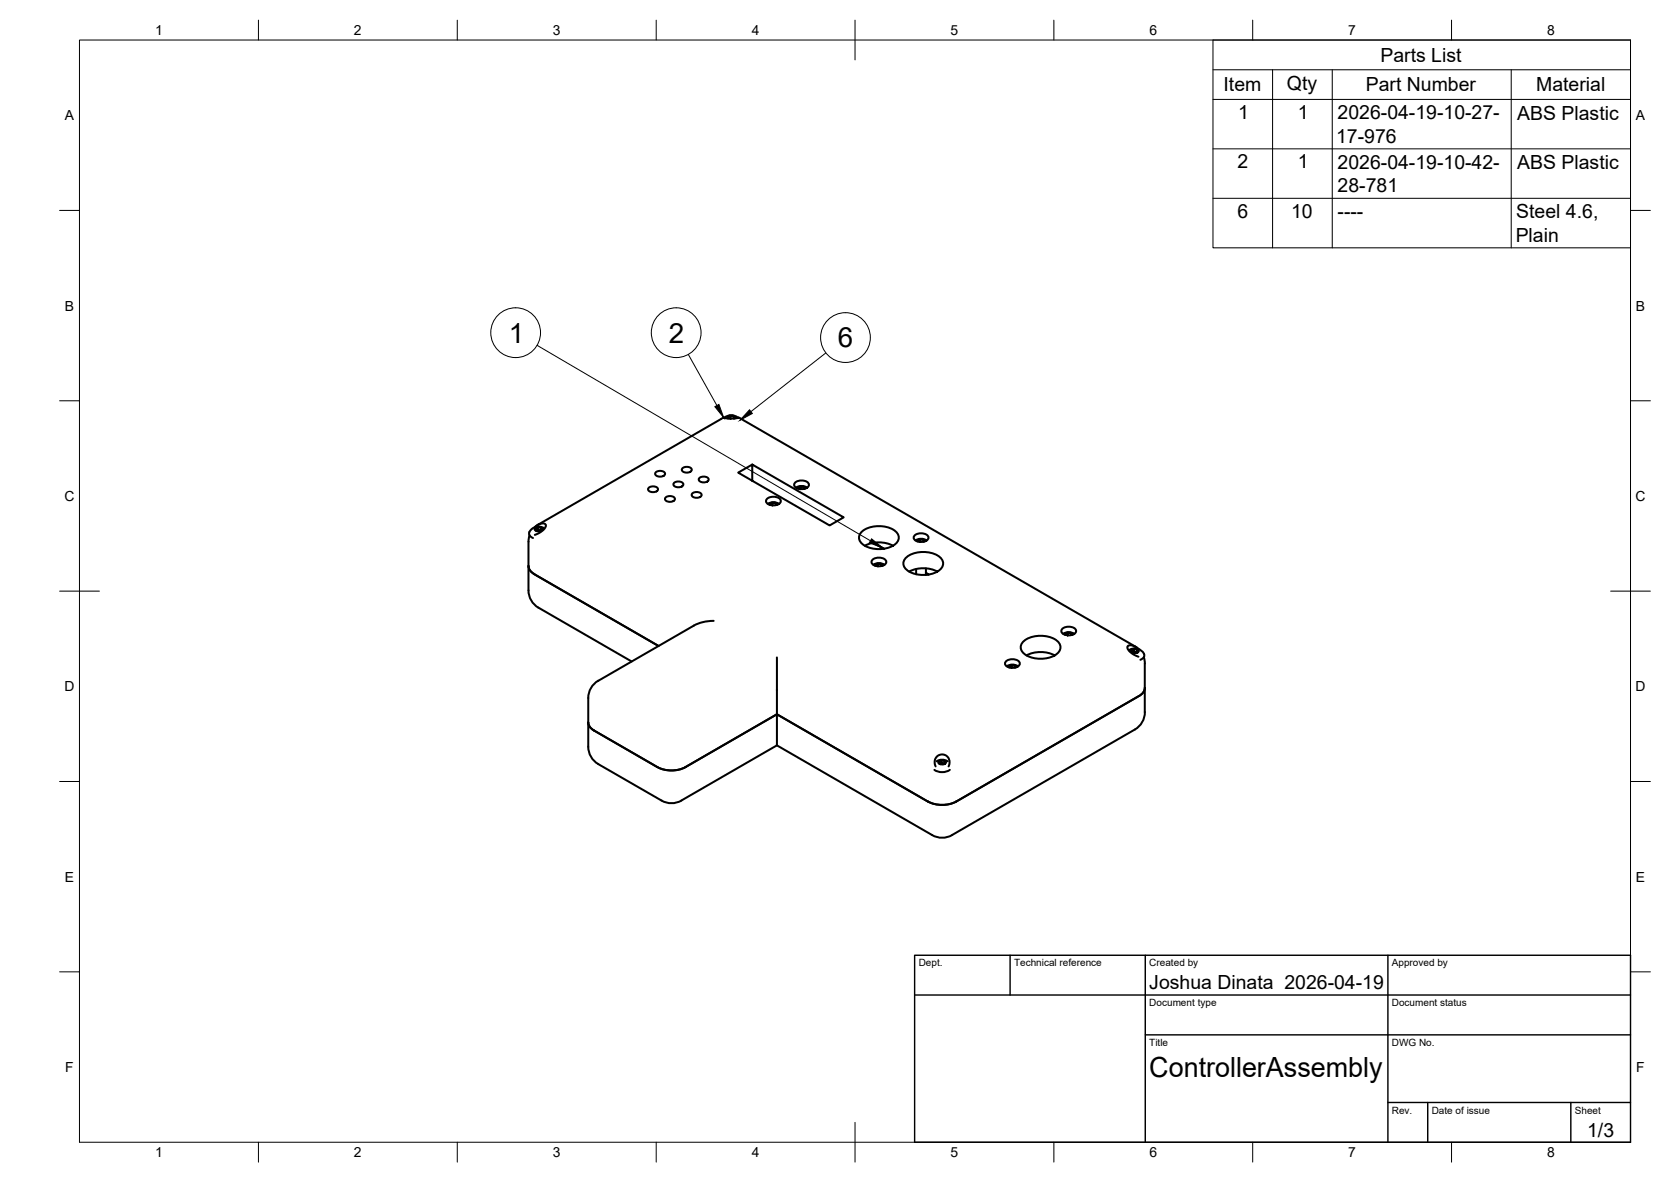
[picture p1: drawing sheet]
<svg xmlns="http://www.w3.org/2000/svg" width="420mm" height="297mm" viewBox="0 0 420 297" stroke-linecap="round" stroke-linejoin="round" font-family="sans-serif">
<!-- layer: Visible -->
<g fill="none" stroke="#000" stroke-width=".51">
<path d="M164.8 118.8a1.54 1.54 0 0 1 2.4 .3 1.45 1.45 0 0 1-2.5 0zM171.5 117.8a1.54 1.54 0 0 1 2.4 .2 1.45 1.45 0 0 1-2.5 0zM181.4 105.3l-46 26.5M182 104.9l-.6 .3M182.2 104.9a2.59 2.59 0 0 1 3.3 0M182.2 105h-.2l1.3 .2 2.4-.2h-.2M182.9 105.1a.98 .98 0 0 1 1-.7 .98 .98 0 0 1 .9 .7M183.6 104.5l-.6 .4 .2 .3M183.6 105.1v.1M183.6 105.2h.3M184.5 105.2v-.6l.1 .6M184.5 104.6l-.9-.1v.6"/>
<path d="M185.7 104.9l.7 .3M186.4 105.3l98.9 57.1M189.1 116.7l23 13.3-3.5 2-23-13.2 3.5-2.1v4.1M132.9 136.1v12.3M133.1 133.7a1.09 1.09 0 0 0 .9 1.5M133.1 134.5l-.2 1.6M134.5 132.8l.9-.4a.71 .71 0 0 1 .9 .8l-.9 .3a.71 .71 0 0 1-.9-.7zM134.5 132.5l.9-.6 .7-.3h.8l.4 .4-.1 .4-.6 .8-.9 .7-1.2 .5M135.2 132.5l-.6 .3 .2 .5 .8 .1 .6-.3-.2-.5v.6M135.4 131.8l-1 .7M136 133.3l-.8-.2 .1 .3M136 132.6l-.8-.1v.6l-.4 .2"/>
<path d="M136.8 132.7a2.59 2.59 0 0 0-3.7 1M163 122.7a1.54 1.54 0 0 1 2.5 .3 1.45 1.45 0 0 1-2.6 0zM167.3 125.1a1.54 1.54 0 0 1 2.4 .3 1.45 1.45 0 0 1-2.5 0zM169.4 121.5a1.54 1.54 0 0 1 2.4 .2 1.45 1.45 0 0 1-2.5 0zM174 124.1a1.54 1.54 0 0 1 2.4 .3 1.45 1.45 0 0 1-2.5 0zM175.8 120.2a1.54 1.54 0 0 1 2.4 .3 1.45 1.45 0 0 1-2.5 0zM192.8 125.4a2.45 2.45 0 0 1 3.5 .4 1.67 1.67 0 0 1-2.3 1.2 1.08 1.08 0 0 1-1.1-.4 1.08 1.08 0 0 1-.1-1.2zM193.1 126.6l1.4-.4 1.4 .4M193.5 126.8a1.14 1.14 0 0 1 2 0M194.2 127h.1M194.2 126.4l-.6 .3 .1 .2M195.1 126.5l-.9-.1v.6"/>
<path d="M195.3 126.9l-.2-.4v.4M199.9 121.3a2.45 2.45 0 0 1 3.5 .4 1.67 1.67 0 0 1-2.3 1.2 1.08 1.08 0 0 1-1.1-.4 1.08 1.08 0 0 1-.1-1.2zM200.1 122.5l1.4-.4 1.4 .4M200.6 122.7a1.14 1.14 0 0 1 1.9 0M201.3 122.3l-.6 .3 .1 .2M202.1 122.4l-.8-.1v.6M202.3 122.8l-.2-.4v.5M216.8 133.5a7.1 7.1 0 0 1 8.8 .5 2.1 2.1 0 0 1-1.1 3.1 7.5 7.5 0 0 1-7.7-.4 1.94 1.94 0 0 1 0-3.2zM217.5 137.1a7.8 7.8 0 0 1 7 0M219.7 136.4l2.6 1.5M229.9 134.6a2.45 2.45 0 0 1 3.5 .3 1.67 1.67 0 0 1-2.3 1.3 1.08 1.08 0 0 1-1.1-.4 1.08 1.08 0 0 1-.1-1.2zM230.2 135.8l1.4-.4 1.4 .4"/>
<path d="M230.6 136a1.14 1.14 0 0 1 2 0M231.4 135.5l-.7 .4 .1 .2M232.2 135.7l-.8-.2v.7M232.4 136.1l-.2-.4v.4M132.9 142.2a2.42 2.42 0 0 0 1.5 2.1M132.9 148.4a5 5 0 0 0 2.5 4.3l23.4 13.5M134.3 144.3l31.3 18M179.4 156l-2.3 .3-2.7 .9-24 13.9M219.3 140.7a2.45 2.45 0 0 1 3.5 .4 1.67 1.67 0 0 1-2.3 1.2 1.08 1.08 0 0 1-1.1-.4 1.08 1.08 0 0 1-.1-1.2zM219.6 141.9l1.4-.4 1.4 .4M220 142.2a1.14 1.14 0 0 1 2 0M220.7 142.3h.1"/>
<path d="M220.7 141.7l-.6 .3 .1 .2M221.6 141.8l-.9-.1v.6M221.8 142.2l-.2-.4v.4M228 140a7.1 7.1 0 0 1 8.8 .5 2.1 2.1 0 0 1-1.1 3.1 7.5 7.5 0 0 1-7.7-.4 1.94 1.94 0 0 1 0-3.2zM228.6 143.6a7.8 7.8 0 0 1 7.1 0M230.4 143v1.3M232.8 142.8v1.7M233.5 144.4l-.7-.4 .5 .4M267 158.1a2.45 2.45 0 0 1 3.6 .3 1.67 1.67 0 0 1-2.4 1.2 1.08 1.08 0 0 1-1-.4 1.08 1.08 0 0 1-.2-1.1zM267.3 159.3l1.4-.4 1.4 .4M267.7 159.5a1.14 1.14 0 0 1 2 0M268.5 159.6h.1"/>
<path d="M268.5 159l-.6 .4 .1 .2M269.3 159.2l-.8-.2v.6M269.5 159.6l-.2-.4v.4M147.9 175.4v12.3M150.4 171.1a5 5 0 0 0-2.5 4.3M195.3 165.2v22.1M252.9 166.3a2.45 2.45 0 0 1 3.5 .3 1.67 1.67 0 0 1-2.3 1.2 1.08 1.08 0 0 1-1.1-.4 1.08 1.08 0 0 1-.1-1.1zM253.2 167.4l1.4-.4 1.4 .4M253.6 167.7a1.14 1.14 0 0 1 1.9 0M254.3 167.8h.1M254.3 167.2l-.6 .3 .1 .3M255.2 167.3l-.9-.1v.6"/>
<path d="M255.4 167.7l-.2-.4v.5M257.5 161.1a7.1 7.1 0 0 1 8.8 .5 2.1 2.1 0 0 1-1.1 3.1 7.5 7.5 0 0 1-7.7-.4 1.94 1.94 0 0 1 0-3.2zM258.1 164.7a7.8 7.8 0 0 1 7.1 0M284 163.3a2.37 2.37 0 0 1 3.7 1.7l-1 .8M284.4 163.4l1-.4a.71 .71 0 0 1 .9 .8l-.9 .3a.71 .71 0 0 1-1-.7zM285.1 163.1l-.6 .4 .2 .4M285.4 162.4l.9 .7M285.9 163.9l-.8-.2 .1 .3M286 163.8v-.6l.2 .5-.6 .4-.9-.2M286 163.2l-.9-.1v.6l-.3 .2M286.2 163.1l-1-.7-.7-.2h-.7l-.3 .4 .1 .5 .6 .8 1 .7 1.1 .4M287.6 165.2l.3 1.5-.1 12.3a4.9 4.9 0 0 1-2.4 4.3"/>
<path d="M287.9 172.9a2.42 2.42 0 0 1-1.5 2l-46 26.6M147.9 181.5a2.42 2.42 0 0 0 1.5 2.1l15.9 9.2M147.9 187.7a5 5 0 0 0 2.5 4.3M150.4 192l15.9 9.2a5 5 0 0 0 5 0M165.3 192.8a7.8 7.8 0 0 0 7.1 0l22.9-13.3 38 22M195.3 187.3l-24 13.9M195.3 187.3l39.1 22.6M234.9 193.5a3.6 3.6 0 0 0 3.9 0M235.2 192.6l-.2-.8 .2-1.1 .6-.8 .9-.3 1.1 .2 .7 .7 .3 .9-.3 1.2M235.5 191.3l1.4-.4 1.4 .4M236 191.3l.9-.3a.71 .71 0 0 1 .9 .8l-.9 .3a.71 .71 0 0 1-.9-.8zM236.3 191.9l.8 .2 .6-.4-.2-.5v.6l-.8-.1 .1 .3"/>
<path d="M236.7 191.1l-.6 .3 .2 .5M237.5 191.2l-.8-.1v.6l-.4 .2M285.3 183.3l-45.9 26.6M233.3 201.4a7.8 7.8 0 0 0 7.1 0M234.4 209.9a5 5 0 0 0 5 0"/>
</g>
<!-- layer: BORDER -->
<g fill="none" stroke="#000" stroke-width=".25">
<path d="M20 10.1h390v276.9h-390zM65 5.1v5M115 5.1v5M165 5.1v5M215 5.1v10M265 5.1v5M315 5.1v5M365 5.1v5M15 52.9h5M410 52.9h5M15 100.7h5M410 100.7h5"/>
<path d="M15 148.6h10M405 148.6h10M15 196.4h5M410 196.4h5M15 244.2h5M410 244.2h5M65 287v5M115 287v5M165 287v5M215 282.1v9.9M265 287v5M315 287v5"/>
<path d="M365 287v5"/>
</g>
<!-- layer: TITLEBLOCK -->
<path d="M230 240.1h180v46.9h-180zM230 250h180M254 240.1v9.9M288 240.1v46.9M349 240.1v46.9M288 260.1h122M349 277.1h61M359 277.1v9.9M395 277.1v9.9" fill="none" stroke="#000" stroke-width=".36"/>
<!-- layer: Parts Lists -->
<path d="M305 10.1h105v52.2h-105zM305 17.5h105M320 17.5v44.8M335 17.5v44.8M380 17.5v44.8M305 25h105M305 37.4h105M305 49.8h105" fill="none" stroke="#000" stroke-width=".25"/>
<!-- layer: Balloons -->
<g fill="none" stroke="#000" stroke-width=".25">
<circle cx="129.7" cy="83.6" r="6.3"/>
<circle cx="170" cy="83.6" r="6.3"/>
<circle cx="212.6" cy="84.8" r="6.3"/>
</g>
<!-- layer: 0 -->
<path d="M179.7 102.2l1.1-.6 1.2 3.4zM188.5 103l.7 .9-3.1 1.7zM219.2 135.4l2.7 2.3-3.3-1.3z" fill="#000" stroke="#000" stroke-width=".25"/>
<path d="M135 86.8l83.9 49.1M173.1 89.1l7.2 12.8M207.6 88.7l-18.8 14.7" fill="none" stroke="#000" stroke-width=".25"/>
<g font-size="7">
<text x="128" y="86.1">1</text>
<text x="168.1" y="86.1">2</text>
<text x="210.7" y="87.3">6</text>
<text x="289" y="270.6">ControllerAssembly</text>
</g>
<g font-size="4.9">
<text x="347.1" y="15.5">Parts List</text>
<text x="307.7" y="23">Item</text>
<text x="323.6" y="22.5">Qty</text>
<text x="343.4" y="23">Part Number</text>
<text x="386.3" y="23">Material</text>
<text x="311.3" y="29.9">1</text>
<text x="326.3" y="29.9">1</text>
<text x="336" y="35.9">17-976</text>
<text x="336.3" y="30">2026-04-19-10-27-</text>
<text x="381.5" y="30">ABS Plastic</text>
<text x="311.2" y="42.3">2</text>
<text x="326.3" y="42.3">1</text>
<text x="336.3" y="42.4">2026-04-19-10-42-</text>
<text x="381.5" y="42.5">ABS Plastic</text>
<text x="336.3" y="48.3">28-781</text>
<text x="311.1" y="54.7">6</text>
<text x="324.6" y="54.7">10</text>
<text x="336.3" y="54.8">----</text>
<text x="381.3" y="54.9">Steel 4.6,</text>
<text x="381.1" y="60.7">Plain</text>
<text x="289" y="248.5">Joshua Dinata 2026-04-19</text>
<text x="399.1" y="285.7">1/3</text>
</g>
<g font-size="3.5">
<text x="39" y="8.8">1</text>
<text x="89" y="8.8">2</text>
<text x="139" y="8.8">3</text>
<text x="189" y="8.8">4</text>
<text x="239" y="8.8">5</text>
<text x="289" y="8.8">6</text>
<text x="339" y="8.8">7</text>
<text x="389" y="8.8">8</text>
<text x="16.3" y="30.2">A</text>
<text x="411.3" y="30.2">A</text>
<text x="16.3" y="78">B</text>
<text x="411.3" y="78">B</text>
<text x="16.2" y="125.9">C</text>
<text x="411.2" y="125.9">C</text>
<text x="16.2" y="173.7">D</text>
<text x="411.2" y="173.7">D</text>
<text x="16.3" y="221.6">E</text>
<text x="411.3" y="221.6">E</text>
<text x="16.4" y="269.4">F</text>
<text x="411.4" y="269.4">F</text>
<text x="39" y="290.8">1</text>
<text x="89" y="290.8">2</text>
<text x="139" y="290.8">3</text>
<text x="189" y="290.8">4</text>
<text x="239" y="290.8">5</text>
<text x="289" y="290.8">6</text>
<text x="339" y="290.8">7</text>
<text x="389" y="290.8">8</text>
</g>
<g font-size="2.5">
<text x="231" y="242.9">Dept.</text>
<text x="255" y="242.9">Technical reference</text>
<text x="289" y="242.9">Created by</text>
<text x="350" y="242.9">Approved by</text>
<text x="289" y="252.8">Document type</text>
<text x="350" y="252.8">Document status</text>
<text x="289" y="262.9">Title</text>
<text x="350" y="262.9">DWG No.</text>
<text x="350" y="279.9">Rev.</text>
<text x="360" y="279.9">Date of issue</text>
<text x="396" y="279.9">Sheet</text>
</g>
</svg>
